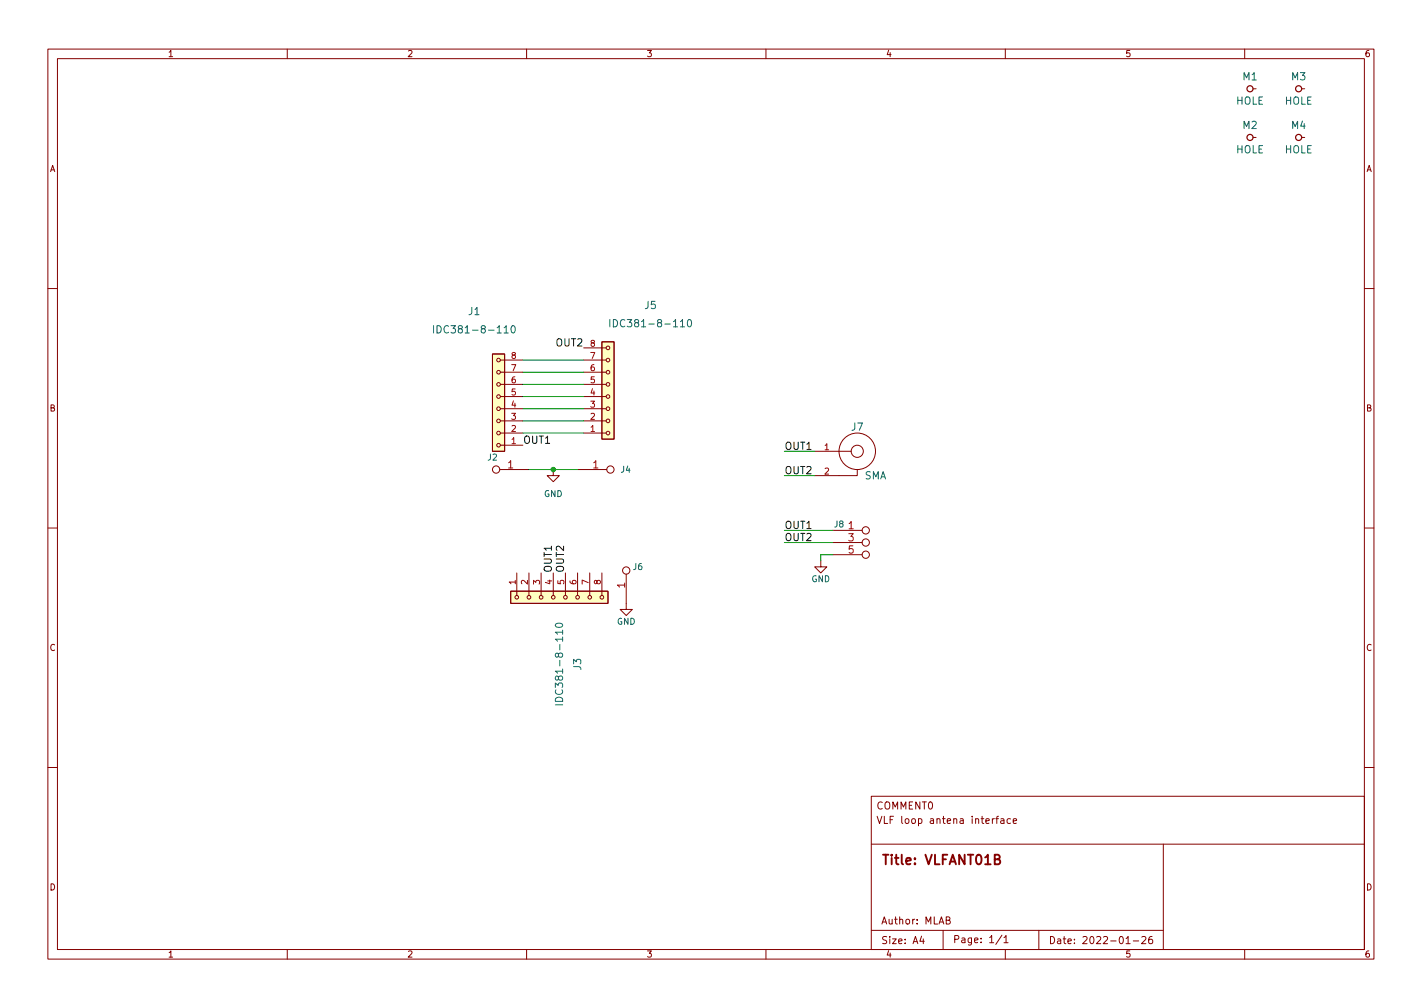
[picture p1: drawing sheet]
<svg xmlns="http://www.w3.org/2000/svg" width="297mm" height="210mm" viewBox="0 0 297 210" stroke-linecap="round" stroke-linejoin="round" font-family="sans-serif">
<g fill="none" stroke="#840000" stroke-width=".21">
<path d="M10 10.2h277v190.1h-277zM12 12.2h273v186.1h-273zM60 10.2v2M110 10.2v2M160 10.2v2M210 10.2v2M260 10.2v2M261.7 18.5h.7M271.9 18.5h.6M261.7 28.7h.7M271.9 28.7h.6M10 60.2h2"/>
<path d="M102.9 73.9h2.5v20.3h-2.5zM104.5 75.2h4.7M104.5 77.7h4.7M121.9 72.6h4.7M121.9 75.2h4.7M121.9 77.7h4.7M125.7 71.4h2.6v20.3h-2.6zM285 60.2h2M104.4 98h6.1M104.5 80.3h4.7M104.5 82.8h4.7M104.5 85.3h4.7"/>
<path d="M104.5 87.9h4.7M104.5 90.4h4.7M104.5 93h4.7M115.6 98v1.3h1.2l-1.2 1.3-1.3-1.3h1.3M120.6 98h6.1M121.9 80.3h4.7M121.9 82.8h4.7M121.9 85.3h4.7M121.9 87.9h4.7M121.9 90.4h4.7M170.2 94.2h7.6M179.1 98v1.3h-8.9"/>
<path d="M10 110.2h2M107.9 119.6v4.7M110.5 119.6v4.7M113 119.6v4.7M115.6 119.6v4.7M118.1 119.6v4.7M120.6 119.6v4.7M123.2 119.6v4.7M125.7 119.6v4.7M130.8 119.9v7.3h1.3l-1.3 1.3-1.3-1.3h1.3M171.4 117.1v1.3h1.3l-1.3 1.2-1.2-1.2h1.2M174 110.7h6.1"/>
<path d="M174 113.3h6.1M174 115.8h6.1M285 110.2h2M106.7 123.4h20.3v2.6h-20.3zM10 160.2h2M182 166.3h103v32h-103zM182 176.3h103M207.7 170.9l-.4 .3M208 170.9h.6M208.6 170.4l-.4 .2v1.3M209.1 171h.5l.1 .9M209.7 171.3l-.5 .1-.2 .2 .2 .3h.5"/>
<path d="M211.1 171l-.5-.1-.2 .3 .1 .7h.6M211.6 171.4l.8-.1-.1-.3-.4-.1-.3 .2 .1 .8h.6M243 176.3v22M285 160.2h2M60 198.3v2M110 198.3v2M160 198.3v2M182 194.3h61M192.5 195.5l-.4 1h1M192.9 196v1M197 194.3v4M197.6 192.1h.7l.1-.2v-.3l-.8-.2v1.5h.6l.2-.1 .1-.4-.4-.3"/>
<path d="M209.3 195.3l-1.3 1.9M209.7 195.8l.4-.5v1.5M209.7 196.8h.9M210 198.3v2M217 194.3v4M235.2 197h.9M236.7 196.5h1.2M238.5 195.7l.6-.2 .3 .5-1 1h1M240.6 195.5l-.4 .1a1.01 1.01 0 0 0 0 1.4l.5-.1 .1-.5-.3-.3h-.3l-.3 .3M260 198.3v2M261 198.3h.1"/>
<circle cx="104.1" cy="77.7" r=".38"/>
<circle cx="104.1" cy="75.2" r=".38"/>
<circle cx="127" cy="75.2" r=".38"/>
<circle cx="127" cy="77.7" r=".38"/>
<circle cx="127" cy="72.6" r=".38"/>
<circle cx="103.6" cy="98" r=".76"/>
<circle cx="104.1" cy="85.3" r=".38"/>
<circle cx="104.1" cy="80.3" r=".38"/>
<circle cx="104.1" cy="87.9" r=".38"/>
<circle cx="104.1" cy="90.4" r=".38"/>
<circle cx="104.1" cy="82.8" r=".38"/>
<circle cx="104.1" cy="93" r=".38"/>
<circle cx="127" cy="82.8" r=".38"/>
<circle cx="127" cy="90.4" r=".38"/>
<circle cx="127" cy="87.9" r=".38"/>
<circle cx="127" cy="80.3" r=".38"/>
<circle cx="127" cy="85.3" r=".38"/>
<circle cx="127.5" cy="98" r=".76"/>
<circle cx="179.1" cy="94.2" r="3.8"/>
<circle cx="179.1" cy="94.2" r="1.27"/>
<circle cx="130.8" cy="119.1" r=".76"/>
<circle cx="180.8" cy="110.7" r=".76"/>
<circle cx="180.8" cy="113.3" r=".76"/>
<circle cx="180.8" cy="115.8" r=".76"/>
<circle cx="108" cy="124.7" r=".38"/>
<circle cx="110.5" cy="124.7" r=".38"/>
<circle cx="113" cy="124.7" r=".38"/>
<circle cx="115.6" cy="124.7" r=".38"/>
<circle cx="118.1" cy="124.7" r=".38"/>
<circle cx="120.7" cy="124.7" r=".38"/>
<circle cx="123.2" cy="124.7" r=".38"/>
<circle cx="125.7" cy="124.7" r=".38"/>
</g>
<path d="M207.8 179.4l.8-.1 .2-.3-.1-.3-.2-.2h-.7v2h.7a.53 .53 0 0 0 .4-.6 .53 .53 0 0 0-.4-.5" fill="none" stroke="#840000" stroke-width=".4"/>
<g fill="#ffffc2" stroke="#ffffc2" stroke-width=".21">
<path d="M125.7 71.4h2.6v20.3h-2.6z"/>
<path d="M106.7 123.4h20.3v2.6h-20.3z"/>
<path d="M102.9 73.9h2.5v20.3h-2.5z"/>
</g>
<path d="M90.6 68v1.5M91.3 68a.77 .77 0 0 1 .9 .8 .77 .77 0 0 1-.9 .7zM106.9 68.1l.2-.1a.81 .81 0 0 1 .5 .8 .81 .81 0 0 1-.5 .7l-.2-.1-.1-.5zM127.4 66.7v1.5M128.1 66.7a.77 .77 0 0 1 .9 .8 .77 .77 0 0 1-.9 .7zM143.7 66.9l.2-.2a.81 .81 0 0 1 .6 .8 .81 .81 0 0 1-.6 .7l-.2-.1-.1-.4zM116.2 130.3a.82 .82 0 0 1 1.3 .3 .87 .87 0 0 1-1.5-.1zM116 147.2h1.5M116.1 145.9a.82 .82 0 0 1 .9-.3 .82 .82 0 0 1 .5 .8h-1.5z" fill="none" stroke="#006464" stroke-width=".21"/>
<g fill="none" stroke="#840000" stroke-width=".25">
<circle cx="261.1" cy="18.5" r=".63"/>
<circle cx="271.3" cy="18.5" r=".63"/>
<circle cx="261.1" cy="28.7" r=".63"/>
<circle cx="271.3" cy="28.7" r=".63"/>
</g>
<g fill="none" stroke="#009600" stroke-width=".21">
<path d="M109.2 77.7h12.7M109.2 75.2h12.7M109.2 87.9h12.7M109.2 90.4h12.7M109.2 82.8h12.7M109.2 80.3h12.7M109.2 85.3h12.7M110.5 98h10.1M163.8 99.3h6.4M163.8 94.2h6.4M163.8 110.7h10.2M163.8 113.3h10.2"/>
<path d="M174 115.8h-2.6v1.3"/>
</g>
<circle cx="115.6" cy="98" r=".46" fill="#009600" stroke="#009600" stroke-width=".21"/>
<text font-size="2.8" fill="#840000" x="184" y="180.6">Title: VLFANT01B</text>
<g font-size="2.1" fill="#006464">
<text x="259.6" y="16.8">M1</text>
<text x="269.8" y="16.8">M3</text>
<text x="258.2" y="21.8">HOLE</text>
<text x="268.3" y="21.8">HOLE</text>
<text x="259.6" y="26.9">M2</text>
<text x="269.8" y="26.9">M4</text>
<text x="258.2" y="32">HOLE</text>
<text x="268.3" y="32">HOLE</text>
<text x="97.9" y="65.8">J1</text>
<text x="134.7" y="64.5">J5</text>
<text x="92.4" y="69.6">IDC381-8-110</text>
<text x="129.2" y="68.3">IDC381-8-110</text>
<text x="177.9" y="89.9">J7</text>
<text x="180.5" y="100.1">SMA</text>
<text x="121.4" y="139.9" transform="rotate(-90 121.4 139.9)">J3</text>
<text x="117.6" y="145.3" transform="rotate(-90 117.6 145.3)">IDC381-8-110</text>
</g>
<g font-size="2.1" fill="#0f0f0f">
<text x="116.3" y="72.3">OUT2</text>
<text x="109.2" y="92.6">OUT1</text>
<text x="163.8" y="93.9">OUT1</text>
<text x="163.8" y="99">OUT2</text>
<text x="163.8" y="113">OUT2</text>
<text x="163.8" y="110.4">OUT1</text>
<text x="115.3" y="119.6" transform="rotate(-90 115.3 119.6)">OUT1</text>
<text x="117.8" y="119.6" transform="rotate(-90 117.8 119.6)">OUT2</text>
</g>
<g font-size="2.1" fill="#a90000">
<text x="106.1" y="97.8">1</text>
<text x="123.9" y="97.8">1</text>
<text x="177.2" y="110.5">1</text>
<text x="177.2" y="113">3</text>
<text x="177.2" y="115.6">5</text>
<text x="130.6" y="122.8" transform="rotate(-90 130.6 122.8)">1</text>
</g>
<g font-size="2.1" fill="#840000">
<text x="183" y="169">COMMENT0</text>
<text x="183" y="172">VLF loop antena interface</text>
<text x="184" y="193">Author: MLAB</text>
<text x="184" y="197.1">Size: A4</text>
<text x="199" y="196.9">Page: 1/1</text>
<text x="219" y="197.1">Date: 2022-01-26</text>
</g>
<g font-size="1.8" fill="#840000">
<text x="35" y="11.9">1</text>
<text x="85" y="11.9">2</text>
<text x="135" y="11.9">3</text>
<text x="185" y="11.9">4</text>
<text x="235" y="11.9">5</text>
<text x="285" y="11.9">6</text>
<text x="10.3" y="35.9">A</text>
<text x="285.3" y="35.9">A</text>
<text x="10.3" y="85.9">B</text>
<text x="285.3" y="85.9">B</text>
<text x="10.3" y="135.9">C</text>
<text x="285.3" y="135.9">C</text>
<text x="10.3" y="185.9">D</text>
<text x="285.3" y="185.9">D</text>
<text x="35" y="199.9">1</text>
<text x="85" y="199.9">2</text>
<text x="135" y="199.9">3</text>
<text x="185" y="199.9">4</text>
<text x="235" y="199.9">5</text>
<text x="285" y="199.9">6</text>
</g>
<g font-size="1.8" fill="#a90000">
<text x="106.8" y="77.5">7</text>
<text x="106.8" y="74.9">8</text>
<text x="123.3" y="77.5">6</text>
<text x="123.3" y="74.9">7</text>
<text x="123.3" y="72.4">8</text>
<text x="106.8" y="82.5">5</text>
<text x="106.8" y="80">6</text>
<text x="123.3" y="82.5">4</text>
<text x="123.3" y="80">5</text>
<text x="106.8" y="87.6">3</text>
<text x="106.8" y="85.1">4</text>
<text x="123.3" y="87.6">2</text>
<text x="123.3" y="85.1">3</text>
<text x="106.8" y="92.7">1</text>
<text x="106.8" y="90.2">2</text>
<text x="123.3" y="90.2">1</text>
<text x="172.2" y="94">1</text>
<text x="172.2" y="99.1">2</text>
<text x="107.7" y="122" transform="rotate(-90 107.7 122)">1</text>
<text x="110.2" y="122" transform="rotate(-90 110.2 122)">2</text>
<text x="112.8" y="122" transform="rotate(-90 112.8 122)">3</text>
<text x="115.3" y="122" transform="rotate(-90 115.3 122)">4</text>
<text x="117.9" y="122" transform="rotate(-90 117.9 122)">5</text>
<text x="120.4" y="122" transform="rotate(-90 120.4 122)">6</text>
<text x="122.9" y="122" transform="rotate(-90 122.9 122)">7</text>
<text x="125.5" y="122" transform="rotate(-90 125.5 122)">8</text>
</g>
<g font-size="1.8" fill="#006464">
<text x="101.9" y="96.1">J2</text>
<text x="129.7" y="98.7">J4</text>
<text x="113.6" y="103.8">GND</text>
<text x="174.3" y="110.1">J8</text>
<text x="132.3" y="119">J6</text>
<text x="169.5" y="121.5">GND</text>
<text x="128.8" y="130.4">GND</text>
</g>
</svg>
